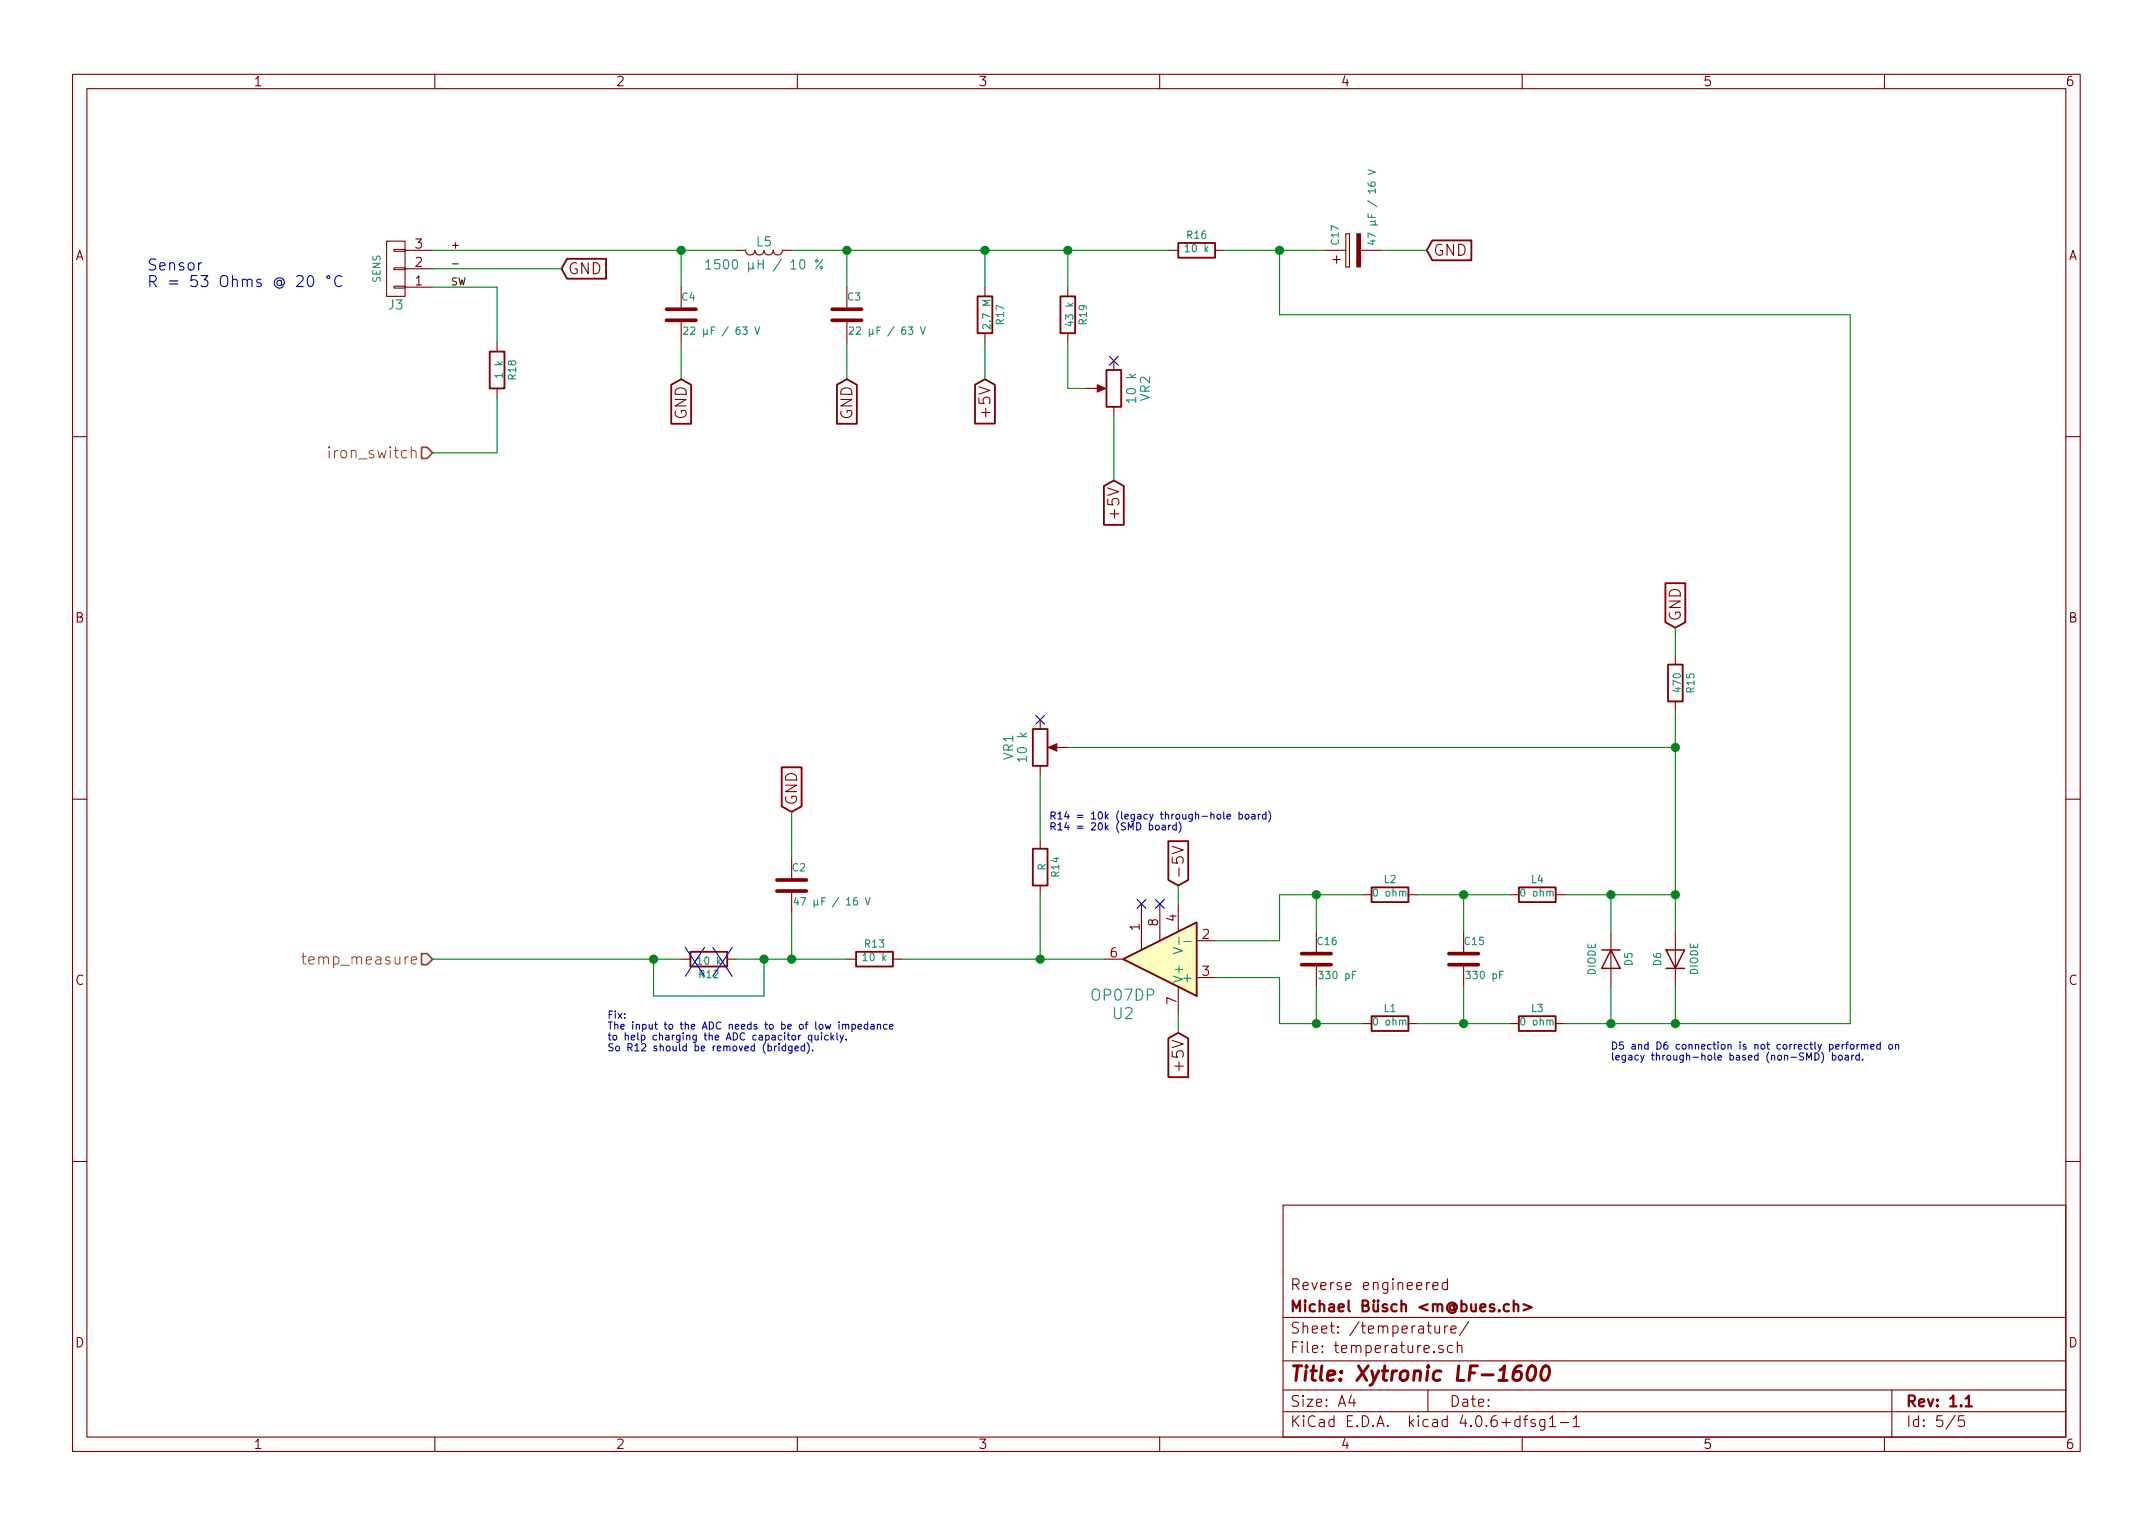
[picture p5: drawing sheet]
EESchema Schematic File Version 2
LIBS:power
LIBS:device
LIBS:transistors
LIBS:conn
LIBS:linear
LIBS:regul
LIBS:74xx
LIBS:cmos4000
LIBS:adc-dac
LIBS:memory
LIBS:xilinx
LIBS:microcontrollers
LIBS:dsp
LIBS:microchip
LIBS:analog_switches
LIBS:motorola
LIBS:texas
LIBS:intel
LIBS:audio
LIBS:interface
LIBS:digital-audio
LIBS:philips
LIBS:display
LIBS:cypress
LIBS:siliconi
LIBS:opto
LIBS:atmel
LIBS:contrib
LIBS:valves
LIBS:tl431
LIBS:switches
EELAYER 25 0
EELAYER END
$Descr A4 11693 8268
encoding utf-8
Sheet 5 5
Title "Xytronic LF-1600"
Date ""
Rev "1.1"
Comp "Michael Büsch <m@bues.ch>"
Comment1 "Reverse engineered"
Comment2 ""
Comment3 ""
Comment4 ""
$EndDescr
$Comp
L CONN_01X03 J3
U 1 1
P 2150 1450
F 0 "J3" H 2150 1650 50  0000 C CNN
F 1 "SENS" V 2250 1450 40  0000 C CNN
F 2 "" H 2150 1450 60  0000 C CNN
F 3 "" H 2150 1450 60  0000 C CNN
	1    2150 1450
	-1   0    0    1   
$EndComp
$Comp
L LM6161 U2
U 1 1
P 6300 5200
AR Path="/54956736" Ref="U2"  Part="1" 
AR Path="/5495298F/54956736" Ref="U2"  Part="1" 
F 0 "U2" H 6500 5500 60  0000 C CNN
F 1 "OP07DP" H 6500 5400 60  0000 C CNN
F 2 "" H 6300 5200 60  0000 C CNN
F 3 "" H 6300 5200 60  0000 C CNN
	1    6300 5200
	-1   0    0    1   
$EndComp
NoConn ~ 6200 4900
NoConn ~ 6300 4900
Text GLabel 6400 5600 3    60   Input ~ 0
+5V
Text GLabel 6400 4800 1    60   Input ~ 0
-5V
Text GLabel 6050 2600 3    60   Input ~ 0
+5V
NoConn ~ 6050 1950
Wire Wire Line
	6050 2250 6050 2600
NoConn ~ 5650 3900
$Comp
L R R12
U 1 1
P 3850 5200
F 0 "R12" V 3930 5200 40  0000 C CNN
F 1 "10 k" V 3857 5201 40  0000 C CNN
F 2 "~" V 3780 5200 30  0000 C CNN
F 3 "~" H 3850 5200 30  0000 C CNN
	1    3850 5200
	0    1    1    0   
$EndComp
Text HLabel 2350 5200 0    60   Input ~ 0
temp_measure
Wire Wire Line
	2350 5200 3700 5200
Text HLabel 2350 2450 0    60   Input ~ 0
iron_switch
$Comp
L R R18
U 1 1
P 2700 2000
F 0 "R18" V 2780 2000 40  0000 C CNN
F 1 "1 k" V 2707 2001 40  0000 C CNN
F 2 "~" V 2630 2000 30  0000 C CNN
F 3 "~" H 2700 2000 30  0000 C CNN
	1    2700 2000
	1    0    0    -1  
$EndComp
Wire Wire Line
	2350 1550 2700 1550
Wire Wire Line
	2700 1550 2700 1850
Wire Wire Line
	2700 2150 2700 2450
Wire Wire Line
	2700 2450 2350 2450
Text GLabel 3050 1450 2    60   Input ~ 0
GND
Wire Wire Line
	2350 1450 3050 1450
Text Label 2450 1550 0    39   ~ 0
SW
Text Label 2450 1450 0    39   ~ 0
-
Text Label 2450 1350 0    39   ~ 0
+
$Comp
L C C4
U 1 1
P 3700 1700
F 0 "C4" H 3700 1800 40  0000 L CNN
F 1 "22 µF / 63 V" H 3706 1615 40  0000 L CNN
F 2 "~" H 3738 1550 30  0000 C CNN
F 3 "~" H 3700 1700 60  0000 C CNN
	1    3700 1700
	1    0    0    -1  
$EndComp
Text GLabel 3700 2050 3    60   Input ~ 0
GND
Wire Wire Line
	2350 1350 4000 1350
Wire Wire Line
	3700 1350 3700 1550
Connection ~ 3700 1350
Wire Wire Line
	3700 1850 3700 2050
$Comp
L C C3
U 1 1
P 4600 1700
F 0 "C3" H 4600 1800 40  0000 L CNN
F 1 "22 µF / 63 V" H 4606 1615 40  0000 L CNN
F 2 "~" H 4638 1550 30  0000 C CNN
F 3 "~" H 4600 1700 60  0000 C CNN
	1    4600 1700
	1    0    0    -1  
$EndComp
Text GLabel 4600 2050 3    60   Input ~ 0
GND
Wire Wire Line
	4600 1850 4600 2050
Wire Wire Line
	4300 1350 6350 1350
Wire Wire Line
	4600 1350 4600 1550
Connection ~ 4600 1350
$Comp
L R R17
U 1 1
P 5350 1700
F 0 "R17" V 5430 1700 40  0000 C CNN
F 1 "2.7 M" V 5357 1701 40  0000 C CNN
F 2 "~" V 5280 1700 30  0000 C CNN
F 3 "~" H 5350 1700 30  0000 C CNN
	1    5350 1700
	1    0    0    -1  
$EndComp
Text GLabel 5350 2050 3    60   Input ~ 0
+5V
Wire Wire Line
	5350 1350 5350 1550
Connection ~ 5350 1350
Wire Wire Line
	5350 1850 5350 2050
$Comp
L R R19
U 1 1
P 5800 1700
F 0 "R19" V 5880 1700 40  0000 C CNN
F 1 "43 k" V 5807 1701 40  0000 C CNN
F 2 "~" V 5730 1700 30  0000 C CNN
F 3 "~" H 5800 1700 30  0000 C CNN
	1    5800 1700
	1    0    0    -1  
$EndComp
Wire Wire Line
	5800 1350 5800 1550
Connection ~ 5800 1350
$Comp
L R R16
U 1 1
P 6500 1350
F 0 "R16" V 6580 1350 40  0000 C CNN
F 1 "10 k" V 6507 1351 40  0000 C CNN
F 2 "~" V 6430 1350 30  0000 C CNN
F 3 "~" H 6500 1350 30  0000 C CNN
	1    6500 1350
	0    -1   -1   0   
$EndComp
$Comp
L R L3
U 1 1
P 8350 5550
F 0 "L3" V 8430 5550 40  0000 C CNN
F 1 "0 ohm" V 8357 5551 40  0000 C CNN
F 2 "~" V 8280 5550 30  0000 C CNN
F 3 "~" H 8350 5550 30  0000 C CNN
	1    8350 5550
	0    -1   -1   0   
$EndComp
Wire Wire Line
	6650 1350 7200 1350
Text GLabel 7750 1350 2    60   Input ~ 0
GND
Wire Wire Line
	7500 1350 7750 1350
Connection ~ 6950 1350
$Comp
L C C15
U 1 1
P 7950 5200
F 0 "C15" H 7950 5300 40  0000 L CNN
F 1 "330 pF" H 7956 5115 40  0000 L CNN
F 2 "~" H 7988 5050 30  0000 C CNN
F 3 "~" H 7950 5200 60  0000 C CNN
	1    7950 5200
	1    0    0    -1  
$EndComp
$Comp
L R L1
U 1 1
P 7550 5550
F 0 "L1" V 7630 5550 40  0000 C CNN
F 1 "0 ohm" V 7557 5551 40  0000 C CNN
F 2 "~" V 7480 5550 30  0000 C CNN
F 3 "~" H 7550 5550 30  0000 C CNN
	1    7550 5550
	0    -1   -1   0   
$EndComp
$Comp
L C C16
U 1 1
P 7150 5200
F 0 "C16" H 7150 5300 40  0000 L CNN
F 1 "330 pF" H 7156 5115 40  0000 L CNN
F 2 "~" H 7188 5050 30  0000 C CNN
F 3 "~" H 7150 5200 60  0000 C CNN
	1    7150 5200
	1    0    0    -1  
$EndComp
$Comp
L R L2
U 1 1
P 7550 4850
F 0 "L2" V 7630 4850 40  0000 C CNN
F 1 "0 ohm" V 7557 4851 40  0000 C CNN
F 2 "~" V 7480 4850 30  0000 C CNN
F 3 "~" H 7550 4850 30  0000 C CNN
	1    7550 4850
	0    -1   -1   0   
$EndComp
Wire Wire Line
	6600 5300 6950 5300
$Comp
L R L4
U 1 1
P 8350 4850
F 0 "L4" V 8430 4850 40  0000 C CNN
F 1 "0 ohm" V 8357 4851 40  0000 C CNN
F 2 "~" V 8280 4850 30  0000 C CNN
F 3 "~" H 8350 4850 30  0000 C CNN
	1    8350 4850
	0    -1   -1   0   
$EndComp
$Comp
L D D5
U 1 1
P 8750 5200
F 0 "D5" H 8750 5300 40  0000 C CNN
F 1 "DIODE" H 8750 5100 40  0000 C CNN
F 2 "~" H 8750 5200 60  0000 C CNN
F 3 "~" H 8750 5200 60  0000 C CNN
	1    8750 5200
	0    1    1    0   
$EndComp
$Comp
L D D6
U 1 1
P 9100 5200
F 0 "D6" H 9100 5300 40  0000 C CNN
F 1 "DIODE" H 9100 5100 40  0000 C CNN
F 2 "~" H 9100 5200 60  0000 C CNN
F 3 "~" H 9100 5200 60  0000 C CNN
	1    9100 5200
	0    -1   -1   0   
$EndComp
$Comp
L R R15
U 1 1
P 9100 3700
F 0 "R15" V 9180 3700 40  0000 C CNN
F 1 "470" V 9107 3701 40  0000 C CNN
F 2 "~" V 9030 3700 30  0000 C CNN
F 3 "~" H 9100 3700 30  0000 C CNN
	1    9100 3700
	1    0    0    -1  
$EndComp
Text GLabel 9100 3400 1    60   Input ~ 0
GND
$Comp
L R R14
U 1 1
P 5650 4700
F 0 "R14" V 5730 4700 40  0000 C CNN
F 1 "R" V 5657 4701 40  0000 C CNN
F 2 "~" V 5580 4700 30  0000 C CNN
F 3 "~" H 5650 4700 30  0000 C CNN
	1    5650 4700
	1    0    0    -1  
$EndComp
Wire Wire Line
	4900 5200 6000 5200
$Comp
L R R13
U 1 1
P 4750 5200
F 0 "R13" V 4830 5200 40  0000 C CNN
F 1 "10 k" V 4757 5201 40  0000 C CNN
F 2 "~" V 4680 5200 30  0000 C CNN
F 3 "~" H 4750 5200 30  0000 C CNN
	1    4750 5200
	0    -1   -1   0   
$EndComp
$Comp
L C C2
U 1 1
P 4300 4800
F 0 "C2" H 4300 4900 40  0000 L CNN
F 1 "47 µF / 16 V" H 4306 4715 40  0000 L CNN
F 2 "~" H 4338 4650 30  0000 C CNN
F 3 "~" H 4300 4800 60  0000 C CNN
	1    4300 4800
	1    0    0    -1  
$EndComp
Text GLabel 4300 4400 1    60   Input ~ 0
GND
Wire Wire Line
	4300 4400 4300 4650
Wire Wire Line
	4000 5200 4600 5200
Wire Wire Line
	4300 4950 4300 5200
Connection ~ 4300 5200
Wire Wire Line
	6600 5100 6950 5100
Wire Wire Line
	6950 5100 6950 4850
Wire Wire Line
	6950 4850 7400 4850
Wire Wire Line
	7150 4850 7150 5050
Connection ~ 7150 4850
Wire Wire Line
	6950 5300 6950 5550
Wire Wire Line
	6950 5550 7400 5550
Wire Wire Line
	7150 5350 7150 5550
Connection ~ 7150 5550
Wire Wire Line
	7950 4850 7950 5050
Wire Wire Line
	7950 5350 7950 5550
Connection ~ 7950 4850
Connection ~ 7950 5550
Wire Wire Line
	10050 5550 8500 5550
Wire Wire Line
	7700 4850 8200 4850
Wire Wire Line
	7700 5550 8200 5550
Wire Wire Line
	10050 1700 10050 5550
Text Notes 800  1550 0    60   ~ 0
Sensor\nR = 53 Ohms @ 20 °C
Text Notes 3300 5700 0    39   ~ 0
Fix:\nThe input to the ADC needs to be of low impedance\nto help charging the ADC capacitor quickly.\nSo R12 should be removed (bridged).
Wire Wire Line
	3550 5200 3550 5400
Wire Wire Line
	4150 5200 4150 5400
Connection ~ 4150 5200
Connection ~ 3550 5200
Wire Wire Line
	4150 5400 3550 5400
Text Notes 3700 5300 0    157  ~ 0
XX
Wire Wire Line
	5650 4550 5650 4200
Wire Wire Line
	9100 3400 9100 3550
Wire Wire Line
	8500 4850 9100 4850
Wire Wire Line
	8750 5350 8750 5550
Connection ~ 8750 5550
Wire Wire Line
	9100 5350 9100 5550
Connection ~ 9100 5550
Wire Wire Line
	9100 3850 9100 5050
Wire Wire Line
	10050 1700 6950 1700
Wire Wire Line
	6950 1700 6950 1350
Wire Wire Line
	5800 1850 5800 2100
Wire Wire Line
	5800 2100 5900 2100
Connection ~ 9100 4850
Wire Wire Line
	8750 5050 8750 4850
Connection ~ 8750 4850
Connection ~ 9100 4050
Wire Wire Line
	6400 4800 6400 4900
Wire Wire Line
	6400 5500 6400 5600
Wire Wire Line
	5650 4850 5650 5200
Connection ~ 5650 5200
Wire Wire Line
	5800 4050 9100 4050
Text Notes 5700 4500 0    39   ~ 0
R14 = 10k (legacy through-hole board)\nR14 = 20k (SMD board)
Text Notes 8750 5750 0    39   ~ 0
D5 and D6 connection is not correctly performed on\nlegacy through-hole based (non-SMD) board.
$Comp
L CP C17
U 1 1
P 7350 1350
F 0 "C17" H 7375 1450 39  0000 L CNN
F 1 "47 µF / 16 V" H 7375 1250 39  0000 L CNN
F 2 "" H 7388 1200 50  0000 C CNN
F 3 "" H 7350 1350 50  0000 C CNN
	1    7350 1350
	0    -1   -1   0   
$EndComp
$Comp
L POT VR2
U 1 1
P 6050 2100
F 0 "VR2" V 5875 2100 50  0000 C CNN
F 1 "10 k" V 5950 2100 50  0000 C CNN
F 2 "" H 6050 2100 50  0000 C CNN
F 3 "" H 6050 2100 50  0000 C CNN
	1    6050 2100
	-1   0    0    1   
$EndComp
$Comp
L POT VR1
U 1 1
P 5650 4050
F 0 "VR1" V 5475 4050 50  0000 C CNN
F 1 "10 k" V 5550 4050 50  0000 C CNN
F 2 "" H 5650 4050 50  0000 C CNN
F 3 "" H 5650 4050 50  0000 C CNN
	1    5650 4050
	1    0    0    -1  
$EndComp
$Comp
L L L5
U 1 1
P 4150 1350
F 0 "L5" V 4100 1350 50  0000 C CNN
F 1 "1500 µH / 10 %" V 4225 1350 50  0000 C CNN
F 2 "" H 4150 1350 50  0000 C CNN
F 3 "" H 4150 1350 50  0000 C CNN
	1    4150 1350
	0    1    1    0   
$EndComp
$EndSCHEMATC
